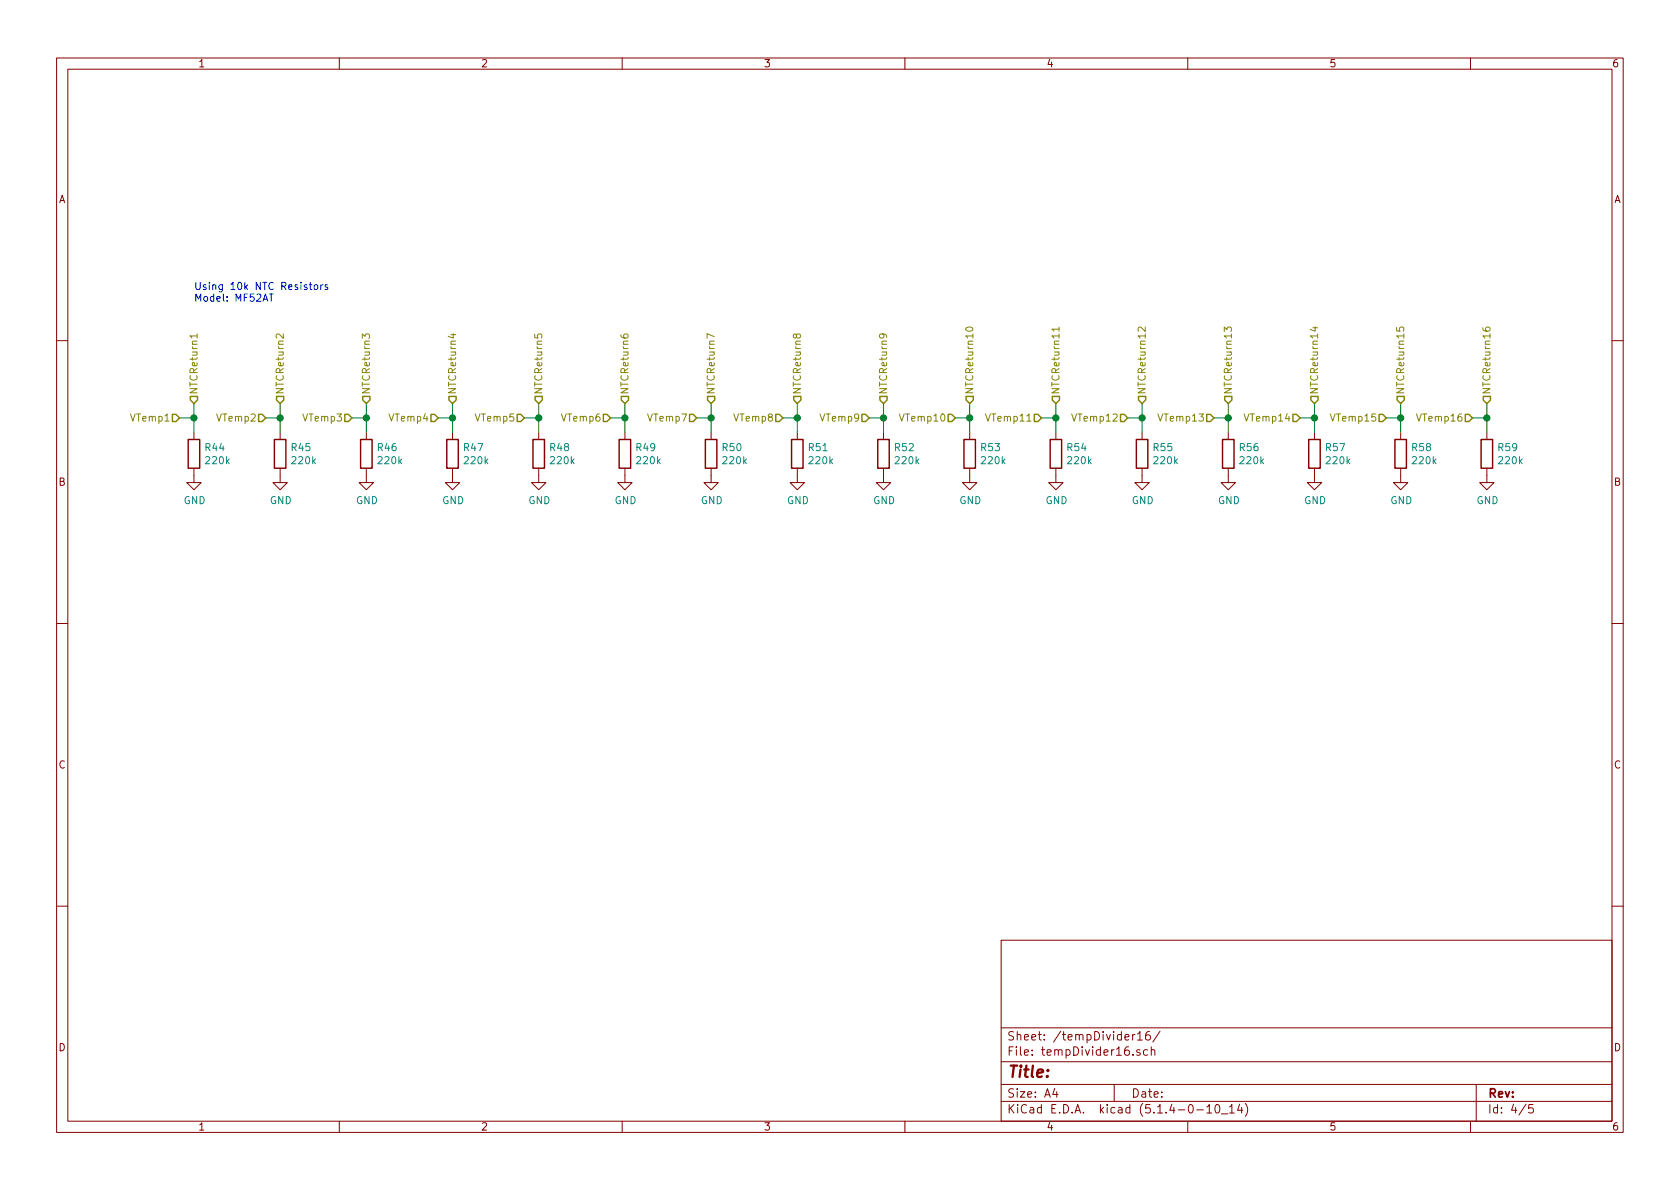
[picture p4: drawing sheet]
<svg xmlns="http://www.w3.org/2000/svg" width="297mm" height="210mm" viewBox="0 0 297 210" stroke-linecap="round" stroke-linejoin="round" font-family="sans-serif">
<g fill="none" stroke="#840000" stroke-width=".18">
<path d="M10 10.3h277v189.9h-277zM12 12.2h273v186.1h-273zM60 10.3v1.9M110 10.3v1.9M160 10.3v1.9M210 10.3v1.9M260 10.3v1.9M10 60.2h2M34.3 76.4v1.3M49.5 76.4v1.3M64.8 76.4v1.3M80 76.4v1.3"/>
<path d="M95.2 76.4v1.3M110.5 76.4v1.3M125.7 76.4v1.3M141 76.4v1.3M156.2 76.4v1.3M171.4 76.4v1.3M186.7 76.4v1.3M201.9 76.4v1.3M217.2 76.4v1.3M232.4 76.4v1.3M247.6 76.4v1.3M262.9 76.4v1.3"/>
<path d="M285 60.2h2M34.3 82.8v2.5h1.3l-1.3 1.3-1.3-1.3h1.3M49.5 82.8v2.5h1.3l-1.3 1.3-1.2-1.3h1.2M64.8 82.8v2.5h1.2l-1.2 1.3-1.3-1.3h1.3M80 82.8v2.5h1.3l-1.3 1.3-1.3-1.3h1.3M95.2 82.8v2.5h1.3l-1.3 1.3-1.2-1.3h1.2M110.5 82.8v2.5h1.3l-1.3 1.3-1.3-1.3h1.3M125.7 82.8v2.5h1.3l-1.3 1.3-1.2-1.3h1.2M141 82.8v2.5h1.2l-1.2 1.3-1.3-1.3h1.3M156.2 82.8v2.5h1.3l-1.3 1.3-1.3-1.3h1.3M171.4 82.8v2.5h1.3l-1.3 1.3-1.2-1.3h1.2M186.7 82.8v2.5h1.3l-1.3 1.3-1.3-1.3h1.3"/>
<path d="M201.9 82.8v2.5h1.3l-1.3 1.3-1.2-1.3h1.2M217.2 82.8v2.5h1.2l-1.2 1.3-1.3-1.3h1.3M232.4 82.8v2.5h1.3l-1.3 1.3-1.3-1.3h1.3M247.6 82.8v2.5h1.3l-1.3 1.3-1.2-1.3h1.2M262.9 82.8v2.5h1.3l-1.3 1.3-1.3-1.3h1.3M10 110.3h2M285 110.3h2M10 160.2h2M177 166.3h108v32h-108zM285 160.2h2M60 198.3v1.9M110 198.3v1.9"/>
<path d="M160 198.3v1.9M177 194.8h108M177 191.8h108M177 187.8h108M177 181.8h108M186.5 192.5l-.4 1h1M186.8 193v1M197 191.8v3M200.3 182.9v1M200.3 186.5v.1M200.7 182.9l-.4 .3M201.1 182.8l.4-.4v1.5"/>
<path d="M201.1 183.9h.9M201.5 185.7a.37 .37 0 0 0-.5 .1v.2l.5 .2 .1 .1-.2 .3-.4-.1M202.9 185.7l-.4-.1-.3 .3 .1 .6 .2 .1 .4-.1M203.3 182.4a.59 .59 0 0 0-.8 .7l.1 .7 .2 .1 .5-.1 .1-.5-.1-.2-.5-.1-.3 .3M203.6 185.7a.37 .37 0 0 1 .6 .1v.8M203.6 185.1v1.5M205.1 182.3l-1.3 2M210 198.3v1.9M211.6 196.3h1.2M213.4 195.8l.4-.5v1.5M213.4 196.8h.8M215 195.4l.3-.1a.94 .94 0 0 1 0 1.5 .8 .8 0 0 1-.6-.6 .8 .8 0 0 1 .3-.8z"/>
<path d="M216 197h1.1M217.4 195.8l.4-.5v1.5M217.4 196.8h.8M219.2 195.2l-.4 1.1h.9M219.5 195.8v1M220.2 195.1a1.71 1.71 0 0 1 0 2.3M260 198.3v1.9M261 191.8v6.5M269.8 195.2l-1.2 2M271 195.3h-.7v.7l.2-.1 .5 .1 .1 .2-.1 .5-.2 .1-.5-.1"/>
</g>
<g fill="none" stroke="#840000" stroke-width=".25">
<path d="M33.3 77.7h2v5.1h-2zM48.5 77.7h2v5.1h-2zM63.8 77.7h2v5.1h-2zM79 77.7h2v5.1h-2zM94.2 77.7h2.1v5.1h-2.1zM109.5 77.7h2v5.1h-2zM124.7 77.7h2v5.1h-2zM140 77.7h2v5.1h-2zM155.2 77.7h2v5.1h-2zM170.4 77.7h2.1v5.1h-2.1zM185.7 77.7h2v5.1h-2zM200.9 77.7h2v5.1h-2z"/>
<path d="M216.2 77.7h2v5.1h-2zM231.4 77.7h2v5.1h-2zM246.6 77.7h2.1v5.1h-2.1zM261.9 77.7h2v5.1h-2z"/>
</g>
<g fill="none" stroke="#008400" stroke-width=".18">
<path d="M31.7 73.9h2.6M34.3 71.4v5M47 73.9h2.5M49.5 71.4v5M62.2 73.9h2.6M64.8 71.4v5M77.5 73.9h2.5M80 71.4v5M92.7 73.9h2.5M95.2 71.4v5M107.9 73.9h2.6M110.5 71.4v5"/>
<path d="M123.2 73.9h2.5M125.7 71.4v5M138.4 73.9h2.6M141 71.4v5M153.7 73.9h2.5M156.2 71.4v5M168.9 73.9h2.5M171.4 71.4v5M184.1 73.9h2.6M186.7 71.4v5M199.4 73.9h2.5M201.9 71.4v5"/>
<path d="M214.6 73.9h2.6M217.2 71.4v5M229.9 73.9h2.5M232.4 71.4v5M245.1 73.9h2.5M247.6 71.4v5M260.3 73.9h2.6M262.9 71.4v5"/>
</g>
<g fill="none" stroke="#848400" stroke-width=".25">
<path d="M30.5 73.3h.6l.6 .6-.6 .6h-.6zM33.7 70.1h1.2v.6l-.6 .7-.6-.7zM45.7 73.3h.7l.6 .6-.6 .6h-.7zM48.9 70.1h1.3v.6l-.7 .7-.6-.7zM61 73.3h.6l.6 .6-.6 .6h-.6zM64.1 70.1h1.3v.6l-.6 .7-.7-.7zM76.2 73.3h.6l.7 .6-.7 .6h-.6zM79.4 70.1h1.2v.6l-.6 .7-.6-.7zM91.4 73.3h.7l.6 .6-.6 .6h-.7zM94.6 70.1h1.3v.6l-.7 .7-.6-.7zM106.7 73.3h.6l.6 .6-.6 .6h-.6zM109.9 70.1h1.2v.6l-.6 .7-.6-.7z"/>
<path d="M121.9 73.3h.7l.6 .6-.6 .6h-.7zM125.1 70.1h1.3v.6l-.7 .7-.6-.7zM137.2 73.3h.6l.6 .6-.6 .6h-.6zM140.3 70.1h1.3v.6l-.6 .7-.7-.7zM152.4 73.3h.6l.7 .6-.7 .6h-.6zM155.6 70.1h1.2v.6l-.6 .7-.6-.7zM167.6 73.3h.7l.6 .6-.6 .6h-.7zM170.8 70.1h1.3v.6l-.7 .7-.6-.7zM182.9 73.3h.6l.6 .6-.6 .6h-.6zM186.1 70.1h1.2v.6l-.6 .7-.6-.7zM198.1 73.3h.7l.6 .6-.6 .6h-.7zM201.3 70.1h1.3v.6l-.7 .7-.6-.7z"/>
<path d="M213.4 73.3h.6l.6 .6-.6 .6h-.6zM216.5 70.1h1.3v.6l-.6 .7-.7-.7zM228.6 73.3h.6l.7 .6-.7 .6h-.6zM231.8 70.1h1.2v.6l-.6 .7-.6-.7zM243.8 73.3h.7l.6 .6-.6 .6h-.7zM247 70.1h1.3v.6l-.7 .7-.6-.7zM259.1 73.3h.6l.6 .6-.6 .6h-.6zM262.3 70.1h1.2v.6l-.6 .7-.6-.7z"/>
</g>
<g fill="none" stroke="#848400" stroke-width=".18">
<path d="M34.8 59.4h-1.2l.3 .4M34.8 59v.8M50.1 59v.8l-.7-.7-.2-.1-.3 .1-.1 .2 .1 .5M64.1 59.8v-.8l.4 .5 .2-.4h.5l.1 .2-.1 .5M79.7 59.2h.9M80.1 59v.8l-.9-.3M94.5 59.1v.6l.6 .1-.1-.2 .1-.5h.6l.1 .2-.1 .5M109.8 59.2v.2a.79 .79 0 0 0 1.2 .1l-.1-.4h-.5l-.1 .4 .2 .3M126.3 59.5l-1.3-.5v.8M140.8 59.3l.2-.3 .4 .1 .1 .2v.4l-.5 .1-.1-.1-.2-.6h-.3l-.1 .2v.4l.3 .1 .2-.3M156.1 59l.2 .3-.1 .4-.1 .1h-.3l-.3-.3v-.2l.3-.3a.88 .88 0 0 1 .9 .3l.1 .4M170.9 58a.68 .68 0 0 1 1.1 .3 .72 .72 0 0 1-1.3-.2z"/>
<path d="M187.2 58.2h-1.2l.3 .4M187.2 57.8v.8M202.5 57.8v.8l-.9-.8-.4 .3 .1 .5M216.5 58.6v-.8l.4 .5 .2-.4 .4-.1 .2 .3-.1 .5M232.1 58h.9M232.5 57.8v.8l-.9-.3M246.9 57.9v.6l.6 .1-.1-.5 .3-.3h.3l.2 .3-.1 .5M262.2 58l.1 .3a.87 .87 0 0 0 1.1 0v-.3l-.5-.2-.2 .3v.2l.2 .3"/>
</g>
<path d="M48 52v1.3M54.7 50.4h.5M54.9 49.9v1.1l.3 .2M55.7 50.4h.3l.2 .2v.4l-.2 .2-.3-.1-.2-.1zM56.7 50.4v.8M57.1 50.4l-.4 .2M57.9 50.4h-.3l-.1 .1v.2l.4 .1v.3h-.4" fill="none" stroke="#0000c2" stroke-width=".18"/>
<g fill="#008400" stroke="#008400" stroke-width=".25">
<circle cx="110.5" cy="73.9" r=".51"/>
<circle cx="95.3" cy="73.9" r=".51"/>
<circle cx="125.7" cy="73.9" r=".51"/>
<circle cx="262.9" cy="73.9" r=".51"/>
<circle cx="80" cy="73.9" r=".51"/>
<circle cx="156.2" cy="73.9" r=".51"/>
<circle cx="171.5" cy="73.9" r=".51"/>
<circle cx="64.8" cy="73.9" r=".51"/>
<circle cx="186.7" cy="73.9" r=".51"/>
<circle cx="201.9" cy="73.9" r=".51"/>
<circle cx="49.5" cy="73.9" r=".51"/>
<circle cx="217.2" cy="73.9" r=".51"/>
<circle cx="232.4" cy="73.9" r=".51"/>
<circle cx="34.3" cy="73.9" r=".51"/>
<circle cx="247.7" cy="73.9" r=".51"/>
<circle cx="141" cy="73.9" r=".51"/>
</g>
<text font-size="2.8" fill="#840000" x="178" y="190.5">Title:</text>
<g font-size="2.1" fill="#840000">
<text x="178" y="184">Sheet: /tempDivider16/</text>
<text x="178" y="186.7">File: tempDivider16.sch</text>
<text x="178" y="196.9">KiCad E.D.A. kicad (5.1.4-0-10_14)</text>
<text x="178" y="194.1">Size: A4</text>
<text x="200" y="194.1">Date:</text>
<text x="263" y="194.1">Rev:</text>
<text x="263" y="196.9">Id: 4/5</text>
</g>
<g font-size="1.8" fill="#840000">
<text x="35" y="11.9">1</text>
<text x="85" y="11.9">2</text>
<text x="135" y="11.9">3</text>
<text x="185" y="11.9">4</text>
<text x="235" y="11.9">5</text>
<text x="285" y="11.9">6</text>
<text x="10.4" y="35.9">A</text>
<text x="285.4" y="35.9">A</text>
<text x="10.4" y="85.9">B</text>
<text x="285.4" y="85.9">B</text>
<text x="10.4" y="135.9">C</text>
<text x="285.4" y="135.9">C</text>
<text x="10.4" y="185.9">D</text>
<text x="285.4" y="185.9">D</text>
<text x="35" y="199.9">1</text>
<text x="85" y="199.9">2</text>
<text x="135" y="199.9">3</text>
<text x="185" y="199.9">4</text>
<text x="235" y="199.9">5</text>
<text x="285" y="199.9">6</text>
</g>
<g font-size="1.8" fill="#0000c2">
<text x="34.3" y="51.3">Using 10k NTC Resistors</text>
<text x="34.3" y="53.3">Model: MF52AT</text>
</g>
<g font-size="1.8" fill="#848400">
<text x="34.9" y="69.8" transform="rotate(-90 34.9 69.8)">NTCReturn1</text>
<text x="50.2" y="69.8" transform="rotate(-90 50.2 69.8)">NTCReturn2</text>
<text x="65.4" y="69.8" transform="rotate(-90 65.4 69.8)">NTCReturn3</text>
<text x="80.6" y="69.8" transform="rotate(-90 80.6 69.8)">NTCReturn4</text>
<text x="95.9" y="69.8" transform="rotate(-90 95.9 69.8)">NTCReturn5</text>
<text x="111.1" y="69.8" transform="rotate(-90 111.1 69.8)">NTCReturn6</text>
<text x="126.4" y="69.8" transform="rotate(-90 126.4 69.8)">NTCReturn7</text>
<text x="141.6" y="69.8" transform="rotate(-90 141.6 69.8)">NTCReturn8</text>
<text x="156.8" y="69.8" transform="rotate(-90 156.8 69.8)">NTCReturn9</text>
<text x="172.1" y="69.8" transform="rotate(-90 172.1 69.8)">NTCReturn10</text>
<text x="187.3" y="69.8" transform="rotate(-90 187.3 69.8)">NTCReturn11</text>
<text x="202.6" y="69.8" transform="rotate(-90 202.6 69.8)">NTCReturn12</text>
<text x="217.8" y="69.8" transform="rotate(-90 217.8 69.8)">NTCReturn13</text>
<text x="233" y="69.8" transform="rotate(-90 233 69.8)">NTCReturn14</text>
<text x="248.3" y="69.8" transform="rotate(-90 248.3 69.8)">NTCReturn15</text>
<text x="263.5" y="69.8" transform="rotate(-90 263.5 69.8)">NTCReturn16</text>
<text x="23.3" y="74.5">VTemp1</text>
<text x="38.6" y="74.5">VTemp2</text>
<text x="53.8" y="74.5">VTemp3</text>
<text x="69.1" y="74.5">VTemp4</text>
<text x="84.3" y="74.5">VTemp5</text>
<text x="99.5" y="74.5">VTemp6</text>
<text x="114.8" y="74.5">VTemp7</text>
<text x="130" y="74.5">VTemp8</text>
<text x="145.3" y="74.5">VTemp9</text>
<text x="159.5" y="74.5">VTemp10</text>
<text x="174.8" y="74.5">VTemp11</text>
<text x="190" y="74.5">VTemp12</text>
<text x="205.2" y="74.5">VTemp13</text>
<text x="220.5" y="74.5">VTemp14</text>
<text x="235.7" y="74.5">VTemp15</text>
<text x="251" y="74.5">VTemp16</text>
</g>
<g font-size="1.8" fill="#008484">
<text x="36.3" y="79.8">R44</text>
<text x="36.5" y="82.1">220k</text>
<text x="51.6" y="79.8">R45</text>
<text x="51.7" y="82.1">220k</text>
<text x="66.8" y="79.8">R46</text>
<text x="67" y="82.1">220k</text>
<text x="82.1" y="79.8">R47</text>
<text x="82.2" y="82.1">220k</text>
<text x="97.3" y="79.8">R48</text>
<text x="97.5" y="82.1">220k</text>
<text x="112.5" y="79.8">R49</text>
<text x="112.7" y="82.1">220k</text>
<text x="127.8" y="79.8">R50</text>
<text x="127.9" y="82.1">220k</text>
<text x="143" y="79.8">R51</text>
<text x="143.2" y="82.1">220k</text>
<text x="158.3" y="79.8">R52</text>
<text x="158.4" y="82.1">220k</text>
<text x="173.5" y="79.8">R53</text>
<text x="173.7" y="82.1">220k</text>
<text x="188.7" y="79.8">R54</text>
<text x="188.9" y="82.1">220k</text>
<text x="204" y="79.8">R55</text>
<text x="204.1" y="82.1">220k</text>
<text x="219.2" y="79.8">R56</text>
<text x="219.4" y="82.1">220k</text>
<text x="234.5" y="79.8">R57</text>
<text x="234.6" y="82.1">220k</text>
<text x="249.7" y="79.8">R58</text>
<text x="249.9" y="82.1">220k</text>
<text x="264.9" y="79.8">R59</text>
<text x="265.1" y="82.1">220k</text>
<text x="32.5" y="89.1">GND</text>
<text x="47.7" y="89.1">GND</text>
<text x="62.9" y="89.1">GND</text>
<text x="78.2" y="89.1">GND</text>
<text x="93.4" y="89.1">GND</text>
<text x="108.7" y="89.1">GND</text>
<text x="123.9" y="89.1">GND</text>
<text x="139.1" y="89.1">GND</text>
<text x="154.4" y="89.1">GND</text>
<text x="169.6" y="89.1">GND</text>
<text x="184.9" y="89.1">GND</text>
<text x="200.1" y="89.1">GND</text>
<text x="215.3" y="89.1">GND</text>
<text x="230.6" y="89.1">GND</text>
<text x="245.8" y="89.1">GND</text>
<text x="261.1" y="89.1">GND</text>
</g>
</svg>
